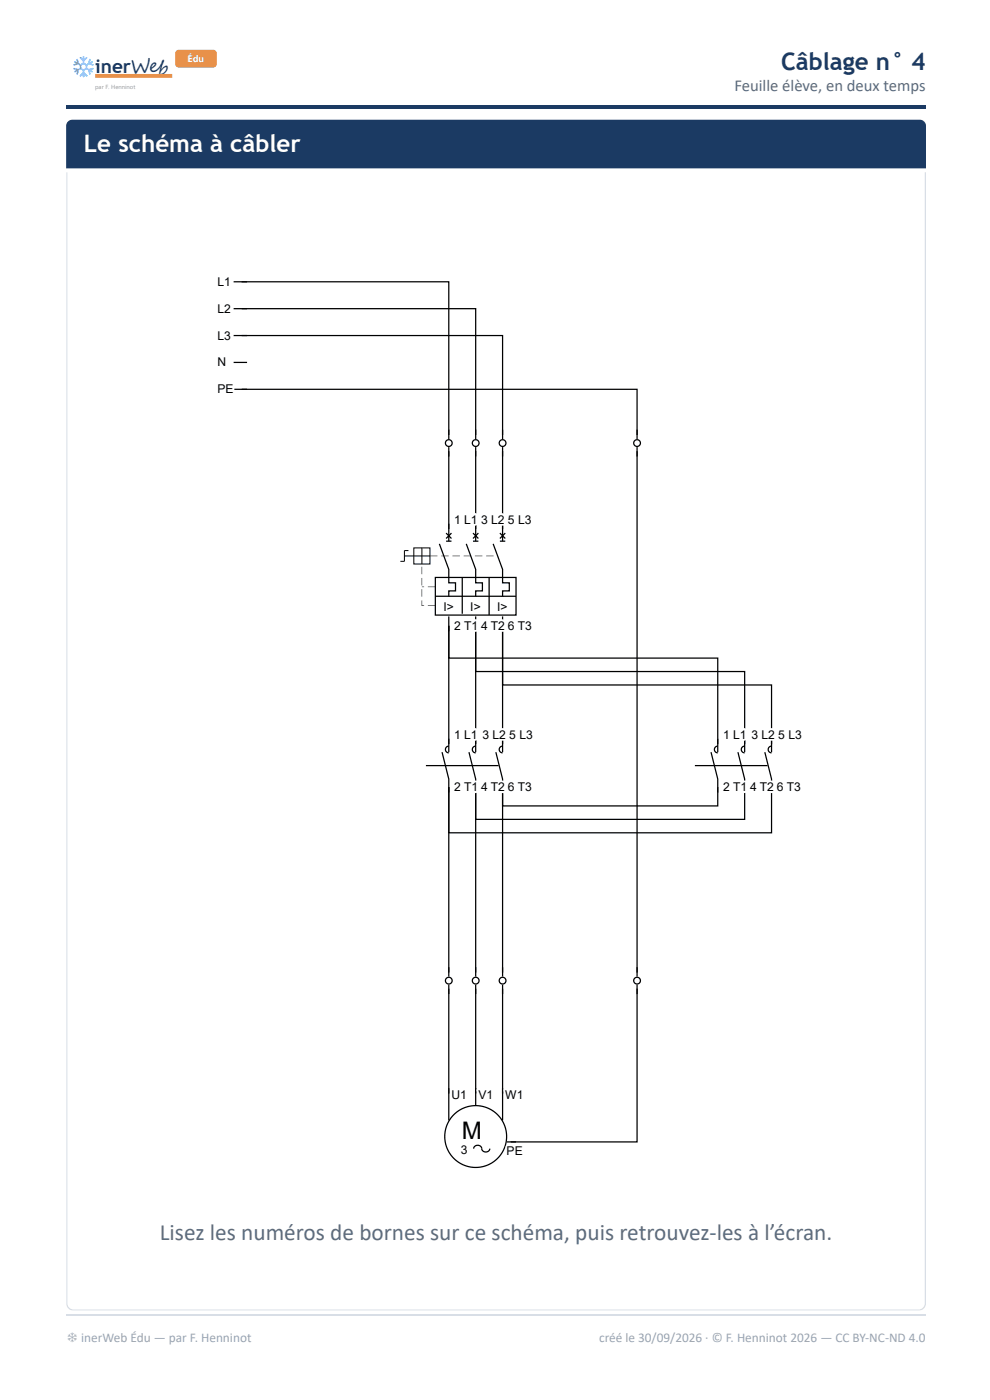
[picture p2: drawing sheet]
<svg xmlns="http://www.w3.org/2000/svg" width="210mm" height="297mm" viewBox="0 0 210 297" stroke-linecap="round" stroke-linejoin="round" font-family="sans-serif">
<path d="M14 22.2h182.3v.8h-182.3z" fill="#1b3a63"/>
<path d="M20.2 16.1h16.3" fill="none" stroke="#e8914a" stroke-width=".79" stroke-linecap="butt"/>
<path d="M37.4 10.8l.5-.2h7.3a.75 .75 0 0 1 .7 .7v2.3a.75 .75 0 0 1-.7 .7h-7.3a.75 .75 0 0 1-.8-.7v-2.3z" fill="#e8914a"/>
<path d="M14.4 25.8l.9-.4h179.7a1.32 1.32 0 0 1 1.3 1.3v9h-182.3v-9z" fill="#1b3a63"/>
<g fill="#d8dee6">
<path d="M14 277.1h182.3v1h-182.3z"/>
<path d="M195.3 36.5h1v241.6h-1z"/>
<path d="M14 36.5h1v241.6h-1z"/>
</g>
<path d="M35 48.9h140.3v208.1h-140.3z" fill="#fff"/>
<g fill="none" stroke="#000" stroke-width=".26">
<path d="M49.5 59.8h2.9M51.2 59.8h43.9v32.5M49.5 71.2h2.9M49.5 65.5h2.9M49.5 76.9h2.9M51.2 65.5h49.6v26.8M51.2 71.2h55.4v21.1M49.5 82.6h2.9M51.2 82.6h83.9v9.7M95.1 91.1v2M95.1 94.9v19.9M100.8 91.1v2"/>
<path d="M100.8 94.9v19.9M106.6 91.1v2M106.6 94.9v19.9M135.1 91.1v2M135.1 94.9v112.3M93.2 115.4l1.9 5.4v2.8h1.5v1.8h-1.5v1.1M94.6 113.1l1.1 1.1M94.6 114.8h1.1M95.7 113.1l-1.1 1.1M98.9 115.4l1.9 5.4v2.8h1.5v1.8h-1.5v1.1M100.3 113.1l1.1 1.1M100.3 114.8h1.1"/>
<path d="M101.4 113.1l-1.1 1.1M104.6 115.4l2 5.4v2.8h1.4v1.8h-1.4v1.1M106 113.1l1.1 1.1M106 114.8h1.1M107.1 113.1l-1.1 1.1M92.3 122.5h17.1v8h-17.1zM92.3 126.5h17.1M95.1 132.8v6.8h57.1v18.3M95.1 130.8v28.8M98 122.5v7.7M100.8 132.8v9.7h57.1v15.4M100.8 130.8v28.8"/>
<path d="M103.7 122.5v8M106.6 132.8v12.5h57v12.6M106.6 130.8v28.8M93.7 159.6l1.4 5.7v2.8M95.1 158.3a.71 .71 0 0 0-.7 .7 .71 .71 0 0 0 .7 .7M99.4 159.6l1.4 5.7v2.8M100.8 158.3a.71 .71 0 0 0-.7 .7 .71 .71 0 0 0 .7 .7M105.1 159.6l1.5 5.7v2.8M106.6 158.3a.71 .71 0 0 0-.8 .7 .71 .71 0 0 0 .8 .7M150.7 159.6l1.5 5.7v2.8M152.2 158.3a.71 .71 0 0 0-.7 .7 .71 .71 0 0 0 .7 .7M152.2 156.7v2.9"/>
<path d="M156.4 159.6l1.5 5.7v2.8M157.9 158.3a.71 .71 0 0 0-.7 .7 .71 .71 0 0 0 .7 .7M157.9 156.7v2.9M162.1 159.6l1.5 5.7v2.8M163.6 158.3a.71 .71 0 0 0-.7 .7 .71 .71 0 0 0 .7 .7M163.6 156.7v2.9M90.3 162.4h15.4M147.3 162.4h15.4M152.2 167v4h-45.6v-4v40.2M157.9 167v6.8h-57.1v-6.8v40.2M163.6 167v9.7h-68.5v-9.7v40.2M95.1 208.9v28.8"/>
<path d="M100.8 208.9v25.7M106.6 208.9v28.8M135.1 209.8v32.5h-26.8M135.1 208.9v2M100.4 243.7a.9 .9 0 0 1 1-.7 .9 .9 0 0 1 .8 1 .89 .89 0 0 0 .9 .4 .89 .89 0 0 0 .7-.7M107.4 242.3h2"/>
<circle cx="95.1" cy="94" r=".71"/>
<circle cx="100.8" cy="94" r=".71"/>
<circle cx="106.6" cy="94" r=".71"/>
<circle cx="135.1" cy="94" r=".71"/>
<circle cx="95.1" cy="208" r=".71"/>
<circle cx="100.8" cy="208" r=".71"/>
<circle cx="106.6" cy="208" r=".71"/>
<circle cx="135.1" cy="208" r=".71"/>
<circle cx="100.8" cy="241.1" r="6.6"/>
</g>
<path d="M85.7 117.9h5.5M86.6 116.8h-.9v2.3h-.8M87.7 116.2h3.5v3.5h-3.5zM89.4 116.2v3.5" fill="none" stroke="#000" stroke-width=".21"/>
<g fill="#000">
<path d="M91.2 117.9l1.5 .1zM93.5 117.9l1.6 .1zM95.9 117.9l1.6 .1zM98.3 117.9l1.6 .1zM100.7 117.9l1.6 .1zM103.1 117.9l1.5 .1z"/>
<path d="M90.7 128.4l1.6 .1zM89.4 127.4v1.1h.5h-.5zM89.4 125l.1 1.6zM89.4 122.6l.1 1.6zM89.4 120.2l.1 1.6z"/>
<path d="M90.7 124.5l1.6 .1zM89.4 124.5l.5 .1z"/>
</g>
<path d="M14 279h182.3" fill="none" stroke="#d8dee6" stroke-width=".26"/>
<text font-size="5.1" fill="#1b3a63" x="165.6" y="14.8">Câblage n° 4</text>
<g font-size="5.1" fill="#fff">
<text x="17.8" y="32.3">Le schéma à câbler</text>
<text x="97.9" y="241.7">M</text>
</g>
<text font-size="4.9" fill="#5d6b7c" x="33.9" y="263">Lisez les numéros de bornes sur ce schéma, puis retrouvez-les à l’écran.</text>
<g font-size="4.5" fill="#1b3a63">
<text x="14.5" y="15.8">❄</text>
<text x="14.5" y="15.8">️</text>
</g>
<text font-size="4" fill="#1b3a63" x="20.2" y="15.6">inerWeb</text>
<text font-size="3.5" fill="#5d6b7c" x="155.7" y="19.3">Feuille élève, en deux temps</text>
<g font-size="2.8" fill="#9aa5b1">
<text x="14.1" y="284.7">❄ inerWeb Édu — par F. Henninot</text>
<text x="127" y="284.7">créé le 30/09/2026 · © F. Henninot 2026 — CC BY-NC-ND 4.0</text>
</g>
<g font-size="2.6" fill="#fff">
<text x="46.1" y="60.6">L1</text>
<text x="46.1" y="66.3">L2</text>
<text x="46.1" y="77.7">N</text>
<text x="46.1" y="72">L3</text>
<text x="46.1" y="83.4">PE</text>
<text x="96.3" y="111.1">1 L1</text>
<text x="102" y="111.1">3L25L3</text>
<text x="94" y="129.6">I</text>
<text x="99.7" y="129.6">I</text>
<text x="105.4" y="129.6">I</text>
<text x="96.3" y="133.6">2T1</text>
<text x="102" y="133.6">4T26T3</text>
<text x="96.3" y="156.7">1 L1</text>
<text x="102.3" y="156.7">3L25L3</text>
<text x="153.3" y="156.7">1 L1</text>
<text x="159.3" y="156.7">3L25L3</text>
<text x="96.3" y="167.8">2T1</text>
<text x="102" y="167.8">4T26T3</text>
<text x="153.3" y="167.8">2T1</text>
<text x="159" y="167.8">4T26T3</text>
<text x="95.7" y="233.1">U1</text>
<text x="101.4" y="233.1">V1</text>
<text x="107.1" y="233.1">W1</text>
<text x="97.7" y="244.8">3</text>
<text x="107.4" y="245.1">PE</text>
</g>
<g font-size="2.6">
<text x="47.5" y="60.6">1</text>
<text x="96.3" y="111.1">1</text>
<text x="99.9" y="111.1">1</text>
<text x="94" y="129.6">I&gt;</text>
<text x="99.7" y="129.6">I&gt;</text>
<text x="105.4" y="129.6">I&gt;</text>
<text x="99.9" y="133.6">1</text>
<text x="96.3" y="156.7">1</text>
<text x="99.9" y="156.7">1</text>
<text x="153.3" y="156.7">1</text>
<text x="156.9" y="156.7">1</text>
<text x="99.9" y="167.8">1</text>
<text x="157" y="167.8">1</text>
<text x="97.6" y="233.1">1</text>
<text x="103.1" y="233.1">1</text>
<text x="109.5" y="233.1">1</text>
</g>
<text font-size="2" fill="#fff" x="39.8" y="13.2">Édu</text>
<text font-size="1.3" fill="#999" x="20.2" y="18.9">par F. Henninot</text>
</svg>
